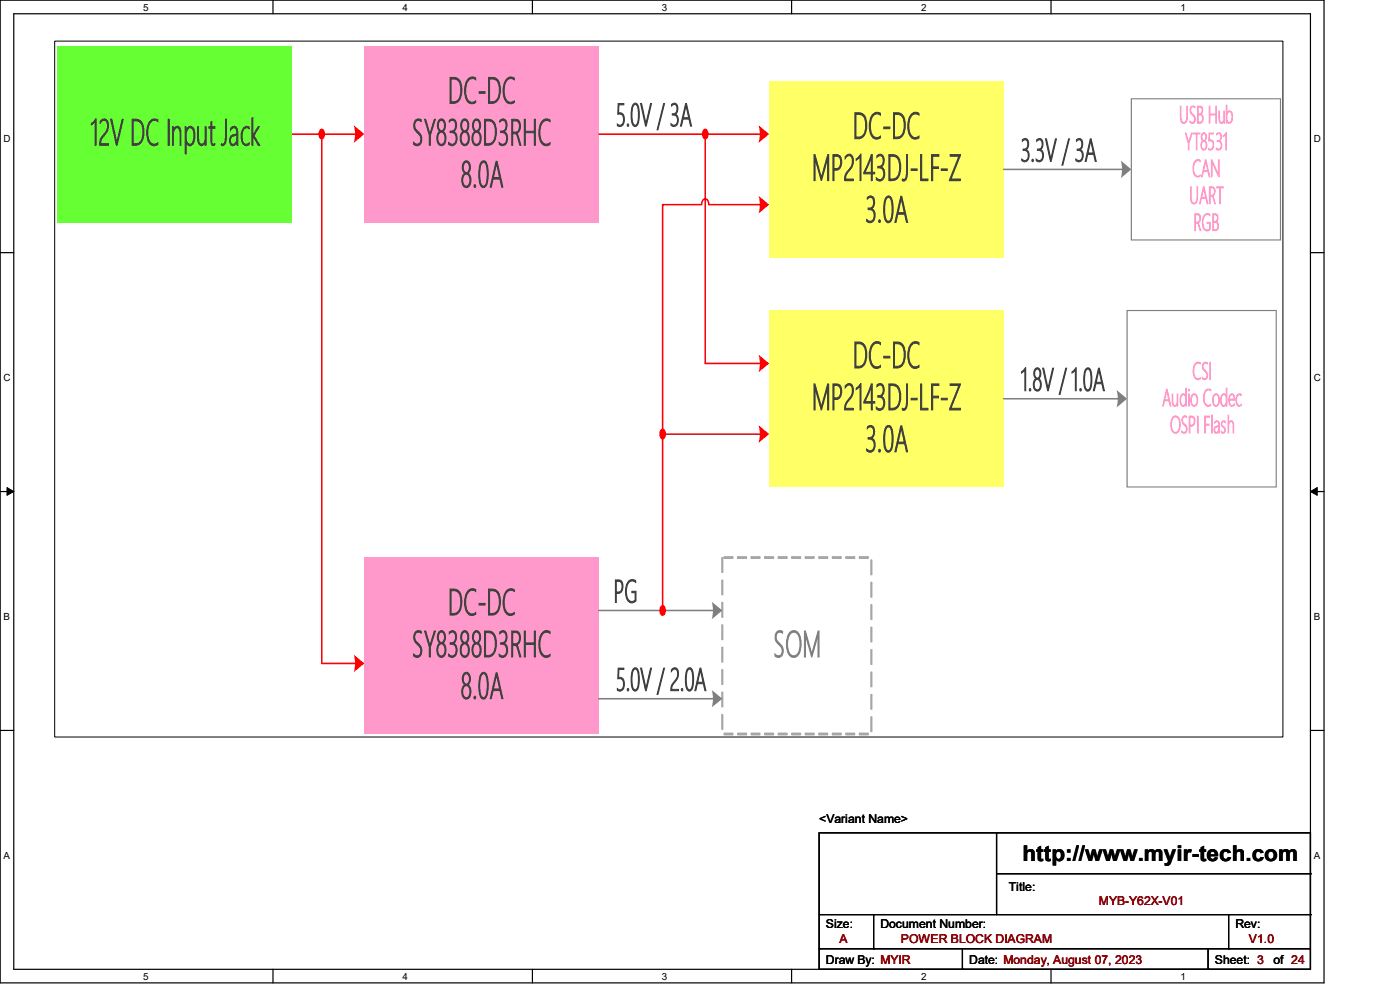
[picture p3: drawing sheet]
<svg xmlns="http://www.w3.org/2000/svg" width="297mm" height="210mm" viewBox="0 0 297 210" stroke-linecap="round" stroke-linejoin="round" font-family="sans-serif">
<g fill="none" stroke="#000" stroke-width=".25">
<path d="M0 0h280.9v208.5h-280.9zM2.9 2.9h275.1v202.7h-275.1zM57.9 0v2.9M112.9 0v2.9M167.9 0v2.9M223 0v2.9M0 53.6h2.9M278 53.6h2.9M0 104.3h2.9M278 104.3h2.9M0 154.9h2.9M278 154.9h2.9"/>
<path d="M57.9 205.6v2.9M112.9 205.6v2.9M167.9 205.6v2.9M223 205.6v2.9"/>
</g>
<path d="M1.5 103.4l1.4 .9-1.4 .8zM278 104.3l1.4-.9v1.7z" fill="#000"/>
<path d="M1.5 103.4l1.4 .9-1.4 .8zM278 104.3l1.4-.9v1.7z" fill="none" stroke="#000" stroke-width=".21"/>
<path d="M11.6 8.7h260.6v147.6h-260.6z" fill-rule="evenodd" fill="#fff"/>
<path d="M11.6 8.7h260.6v147.6h-260.6z" fill="none" stroke="#000" stroke-width=".21"/>
<path d="M163.2 17.2h49.7v37.4h-49.7z" fill-rule="evenodd" fill="#ff6"/>
<path d="M240 21h31.6v29.9h-31.6z" fill-rule="evenodd" fill="#fff"/>
<path d="M240 21h31.6v29.9h-31.6z" fill="none" stroke="#7f7f7f" stroke-width=".24"/>
<path d="M212.9 35.9h25.4" fill="none" stroke="#7f7f7f" stroke-width=".32"/>
<path d="M237.8 34.1l2.2 1.8-2.2 1.9 .2-1.9z" fill-rule="evenodd" fill="#7f7f7f"/>
<path d="M163.2 65.9h49.7v37.4h-49.7z" fill-rule="evenodd" fill="#ff6"/>
<path d="M239.1 65.9h31.6v37.4h-31.6z" fill-rule="evenodd" fill="#fff"/>
<path d="M239.1 65.9h31.6v37.4h-31.6z" fill="none" stroke="#7f7f7f" stroke-width=".24"/>
<path d="M212.9 84.6h24.5" fill="none" stroke="#7f7f7f" stroke-width=".32"/>
<path d="M236.9 82.7l2.2 1.9-2.2 1.8 .2-1.8z" fill-rule="evenodd" fill="#7f7f7f"/>
<g fill="#f9c">
<path d="M77.3 9.7h49.7v37.5h-49.7z" fill-rule="evenodd"/>
<path d="M77.3 118.3h49.7v37.4h-49.7z" fill-rule="evenodd"/>
</g>
<path d="M127 28.4h34.5" fill="none" stroke="#f00" stroke-width=".32"/>
<path d="M160.9 26.6l2.3 1.8-2.3 1.9 .3-1.8z" fill-rule="evenodd" fill="#f00"/>
<path d="M68.3 140.7h7.3" fill="none" stroke="#f00" stroke-width=".32"/>
<path d="M75 138.9l2.3 1.8-2.3 1.9 .3-1.9z" fill-rule="evenodd" fill="#f00"/>
<path d="M149.6 77.1h11.9" fill="none" stroke="#f00" stroke-width=".32"/>
<path d="M160.9 75.2l2.3 1.9-2.3 1.9 .3-1.9z" fill-rule="evenodd" fill="#f00"/>
<path d="M61.9 28.4h13.7" fill="none" stroke="#f00" stroke-width=".32"/>
<g fill="#f00">
<path d="M75 26.6l2.3 1.8-2.3 1.9 .3-1.8z" fill-rule="evenodd"/>
<path d="M68 27.4l.3-.1a1.32 1.32 0 0 1 0 2.3 1.36 1.36 0 0 1-.3-2.2z" fill-rule="evenodd"/>
</g>
<path d="M68.3 28.4v112.3" fill="none" stroke="#f00" stroke-width=".32"/>
<path d="M153.1 118.3h.3v3.1h-.3zM153.1 123h.3v3.2h-.3zM153.1 127.8h.3v3.1h-.3zM153.1 132.5h.3v3.2h-.3zM153.1 137.3h.3v3.1h-.3zM153.1 142h.3v3.2h-.3zM153.1 146.8h.3v3.2h-.3zM153.1 151.5h.3v3.2h-.3zM153.6 155.5h1.9v.4h-1.9zM156.5 155.5h1.9v.4h-1.9zM159.3 155.5h1.9v.4h-1.9zM162.2 155.5h1.9v.4h-1.9zM165.1 155.5h1.9v.4h-1.9zM167.9 155.5h2v.4h-2zM170.8 155.5h1.9v.4h-1.9zM173.7 155.5h1.9v.4h-1.9zM176.6 155.5h1.9v.4h-1.9zM179.4 155.5h1.9v.4h-1.9zM182.3 155.5h1.9v.4h-1.9zM184.7 152h.3v3.2h-.3zM184.7 147.3h.3v3.2h-.3zM184.7 142.5h.3v3.2h-.3zM184.7 137.8h.3v3.1h-.3zM184.7 133h.3v3.2h-.3zM184.7 128.3h.3v3.1h-.3zM184.7 123.5h.3v3.2h-.3zM184.7 118.8h.3v3.1h-.3zM182.3 118.1h1.9v.4h-1.9zM179.4 118.1h1.9v.4h-1.9zM176.6 118.1h1.9v.4h-1.9zM173.7 118.1h1.9v.4h-1.9zM170.8 118.1h1.9v.4h-1.9zM167.9 118.1h2v.4h-2zM165.1 118.1h1.9v.4h-1.9zM162.2 118.1h1.9v.4h-1.9zM159.3 118.1h1.9v.4h-1.9zM156.5 118.1h1.9v.4h-1.9zM153.6 118.1h1.9v.4h-1.9z" fill="#a5a5a5"/>
<g fill="none" stroke="#a5a5a5" stroke-width=".21">
<path d="M153.1 118.3h.3v3.1h-.3zM153.6 118.1h1.9v.4h-1.9zM156.5 118.1h1.9v.4h-1.9zM159.3 118.1h1.9v.4h-1.9zM162.2 118.1h1.9v.4h-1.9zM165.1 118.1h1.9v.4h-1.9zM167.9 118.1h2v.4h-2zM170.8 118.1h1.9v.4h-1.9zM173.7 118.1h1.9v.4h-1.9zM176.6 118.1h1.9v.4h-1.9zM179.4 118.1h1.9v.4h-1.9zM182.3 118.1h1.9v.4h-1.9z"/>
<path d="M184.7 118.8h.3v3.1h-.3zM153.1 123h.3v3.2h-.3zM153.1 127.8h.3v3.1h-.3zM153.1 132.5h.3v3.2h-.3zM153.1 137.3h.3v3.1h-.3zM184.7 137.8h.3v3.1h-.3zM184.7 133h.3v3.2h-.3zM184.7 128.3h.3v3.1h-.3zM184.7 123.5h.3v3.2h-.3zM153.1 142h.3v3.2h-.3zM153.1 146.8h.3v3.2h-.3zM153.1 151.5h.3v3.2h-.3z"/>
<path d="M153.6 155.5h1.9v.4h-1.9zM156.5 155.5h1.9v.4h-1.9zM159.3 155.5h1.9v.4h-1.9zM162.2 155.5h1.9v.4h-1.9zM165.1 155.5h1.9v.4h-1.9zM167.9 155.5h2v.4h-2zM170.8 155.5h1.9v.4h-1.9zM173.7 155.5h1.9v.4h-1.9zM176.6 155.5h1.9v.4h-1.9zM179.4 155.5h1.9v.4h-1.9zM182.3 155.5h1.9v.4h-1.9zM184.7 152h.3v3.2h-.3z"/>
<path d="M184.7 147.3h.3v3.2h-.3zM184.7 142.5h.3v3.2h-.3z"/>
</g>
<path d="M127 148.2h24.5" fill="none" stroke="#7f7f7f" stroke-width=".32"/>
<path d="M151 146.4l2.2 1.8-2.2 1.9 .2-1.9z" fill-rule="evenodd" fill="#7f7f7f"/>
<path d="M149.6 28.4v48.7" fill="none" stroke="#f00" stroke-width=".32"/>
<path d="M149.3 27.4l.3-.1a1.32 1.32 0 0 1 0 2.3 1.36 1.36 0 0 1-.3-2.2z" fill-rule="evenodd" fill="#f00"/>
<path d="M12.2 9.7h49.7v37.5h-49.7z" fill-rule="evenodd" fill="#6f3"/>
<path d="M161.5 43.4h-11.1a.92 .92 0 0 0-1.1-1.1l-.4 .6v.5h-8.3v48.7h20.9" fill="none" stroke="#f00" stroke-width=".32"/>
<g fill="#f00">
<path d="M160.9 90.2l2.3 1.9-2.3 1.8 .3-1.8z" fill-rule="evenodd"/>
<path d="M160.9 41.6l2.3 1.8-2.3 1.9 .3-1.9z" fill-rule="evenodd"/>
</g>
<path d="M127 129.5h24.5" fill="none" stroke="#7f7f7f" stroke-width=".32"/>
<path d="M151 127.6l2.2 1.9-2.2 1.9 .2-1.9z" fill-rule="evenodd" fill="#7f7f7f"/>
<path d="M140.6 92.1v37.4" fill="none" stroke="#f00" stroke-width=".32"/>
<g fill="#f00">
<path d="M140.3 91l.3-.1a1.32 1.32 0 0 1 0 2.3 1.36 1.36 0 0 1-.3-2.2z" fill-rule="evenodd"/>
<path d="M140.3 128.4l.3-.1a1.32 1.32 0 0 1 0 2.4 1.36 1.36 0 0 1-.3-2.3z" fill-rule="evenodd"/>
</g>
<g fill="none" stroke="#000" stroke-width=".25">
<path d="M173.8 176.7h104.2v28.9h-104.2zM211.4 176.7h.1M211.4 176.7v17.3M173.8 194h104.2M185.3 194v7.3M211.4 185.3h66.6M260.6 194v7.3M278 194h.1M278 185.3h.1M173.8 201.3h.1M173.8 201.3h104.2M185.3 201.3h.1"/>
<path d="M204.2 205.6h.1M204.2 201.3v4.3M256.3 205.6h.1M256.3 201.3v4.3M260.6 201.3h.1"/>
</g>
<g font-size="7.3" fill="#3f3f3f">
<text x="95" y="21.9">DC-DC</text>
<text x="180.9" y="29.4">DC-DC</text>
<text x="19.2" y="30.8">12V DC Input Jack</text>
<text x="87.4" y="30.8">SY8388D3RHC</text>
<text x="97.7" y="39.7">8.0A</text>
<text x="172.3" y="38.3">MP2143DJ-LF-Z</text>
<text x="183.6" y="47.2">3.0A</text>
<text x="180.9" y="78.1">DC-DC</text>
<text x="172.3" y="87">MP2143DJ-LF-Z</text>
<text x="183.6" y="95.8">3.0A</text>
<text x="95" y="130.5">DC-DC</text>
<text x="87.4" y="139.4">SY8388D3RHC</text>
<text x="97.7" y="148.2">8.0A</text>
</g>
<text font-size="7.3" fill="#7f7f7f" x="164.1" y="139.4">SOM</text>
<g font-size="6.3" fill="#3f3f3f">
<text x="130.6" y="26.8">5.0V / 3A</text>
<text x="216.5" y="34.2">3.3V / 3A</text>
<text x="216.5" y="82.9">1.8V /1.0A</text>
<text x="130.2" y="127.8">PG</text>
<text x="130.6" y="146.5">5.0V / 2.0A</text>
</g>
<g font-size="4.8" fill="#f9c">
<text x="250.1" y="26.1">USB Hub</text>
<text x="251.3" y="31.8">YT8531</text>
<text x="252.9" y="37.5">CAN</text>
<text x="252.3" y="43.2">UART</text>
<text x="253.2" y="48.9">RGB</text>
<text x="252.9" y="80.5">CSI</text>
<text x="246.5" y="86.1">Audio Codec</text>
<text x="248.2" y="91.9">OSPI Flash</text>
</g>
<text font-size="4.6" x="216.9" y="182.7">http://www.myir-tech.com</text>
<g font-size="2.6">
<text x="173.8" y="174.6">&lt;Variant Name&gt;</text>
<text x="214" y="189.1">Title:</text>
<text x="175.2" y="196.9">Size:</text>
<text x="186.8" y="196.9">Document Number:</text>
<text x="262.1" y="196.9">Rev:</text>
<text x="175.2" y="204.5">Draw By: MYIR</text>
<text x="205.6" y="204.5">Date: Monday, August 07, 2023</text>
<text x="257.7" y="204.5">Sheet: 3</text>
<text x="270.2" y="204.5">of 24</text>
</g>
<g font-size="2.6" fill="#800000">
<text x="233.1" y="192">MYB-Y62X-V01</text>
<text x="178.1" y="200.1">A</text>
<text x="191.1" y="200.1">POWER BLOCK DIAGRAM</text>
<text x="265" y="200.1">V1.0</text>
</g>
<g font-size="2.1">
<text x="30.4" y="2.2">5</text>
<text x="85.4" y="2.2">4</text>
<text x="140.4" y="2.2">3</text>
<text x="195.4" y="2.2">2</text>
<text x="250.4" y="2.2">1</text>
<text x=".8" y="30.1">D</text>
<text x="278.7" y="30.1">D</text>
<text x=".8" y="80.8">C</text>
<text x="278.7" y="80.8">C</text>
<text x=".8" y="131.5">B</text>
<text x="278.7" y="131.5">B</text>
<text x=".8" y="182.2">A</text>
<text x="278.7" y="182.2">A</text>
<text x="30.4" y="207.8">5</text>
<text x="85.4" y="207.8">4</text>
<text x="140.4" y="207.8">3</text>
<text x="195.4" y="207.8">2</text>
<text x="250.4" y="207.8">1</text>
</g>
</svg>
